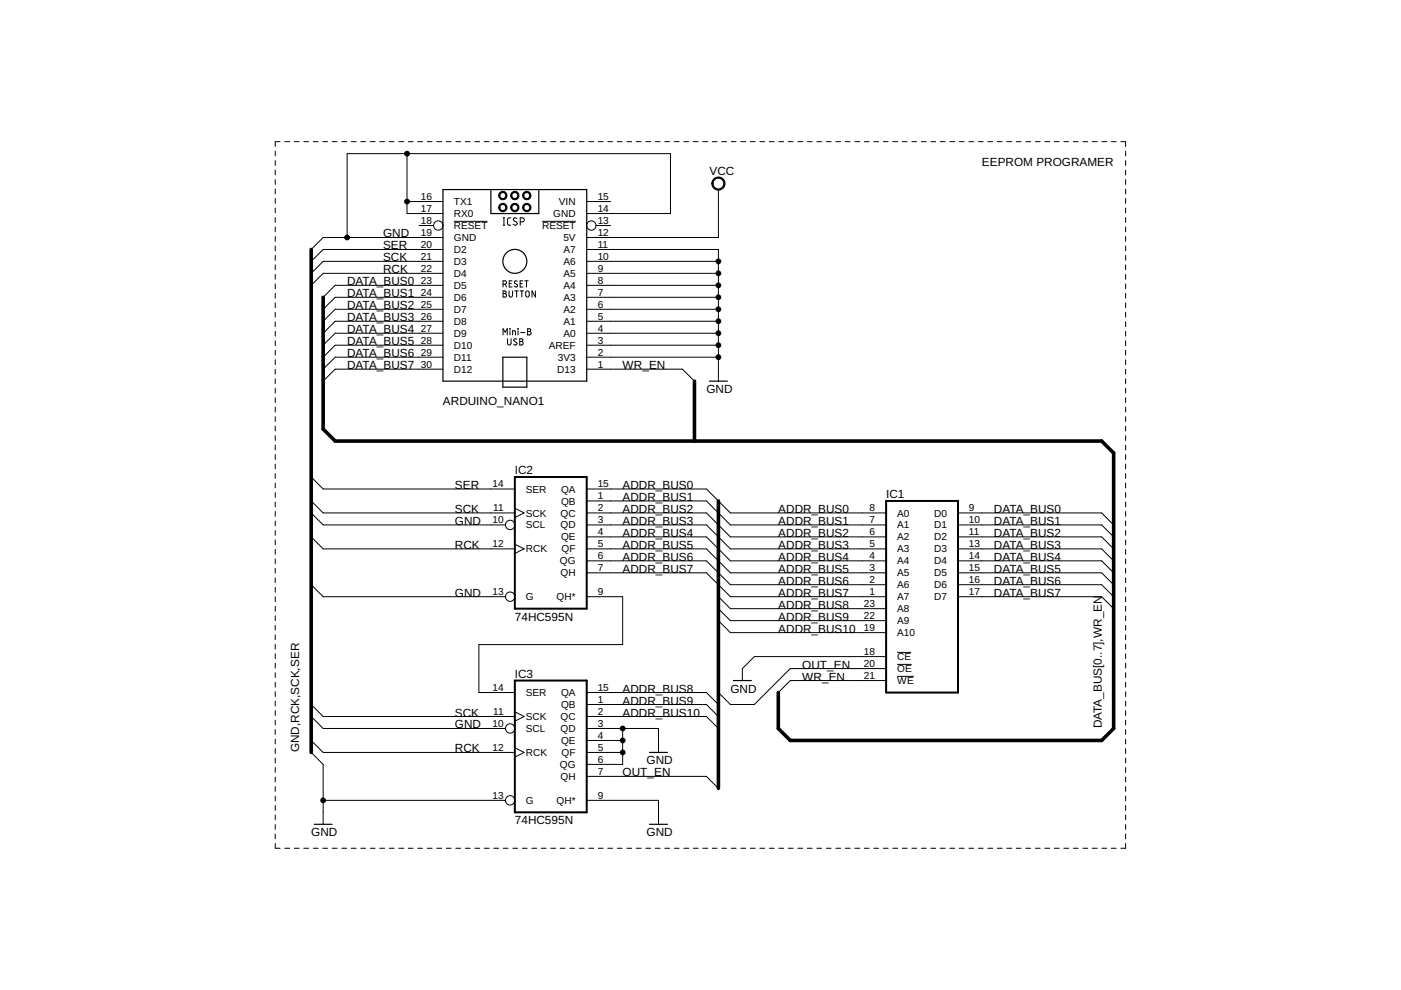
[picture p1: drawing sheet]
<?xml version="1.0" encoding="utf-8"?>
<!DOCTYPE eagle SYSTEM "eagle.dtd">
<eagle version="9.1.3">
<drawing>
<settings>
<setting alwaysvectorfont="no"/>
<setting verticaltext="up"/>
</settings>
<grid distance="0.1" unitdist="inch" unit="inch" style="lines" multiple="1" display="no" altdistance="0.01" altunitdist="inch" altunit="inch"/>
<schematic xreflabel="%F%N/%S.%C%R" xrefpart="/%S.%C%R">
<libraries>
<library name="ArduinoNanoV30">
<symbols>
<symbol name="ARDUINO_NANO">
<wire x1="-15.24" y1="-25.4" x2="-15.24" y2="15.24" width="0.254" layer="94"/>
<wire x1="-15.24" y1="15.24" x2="-5.08" y2="15.24" width="0.254" layer="94"/>
<wire x1="-5.08" y1="15.24" x2="5.08" y2="15.24" width="0.254" layer="94"/>
<wire x1="5.08" y1="15.24" x2="15.24" y2="15.24" width="0.254" layer="94"/>
<wire x1="15.24" y1="15.24" x2="15.24" y2="-25.4" width="0.254" layer="94"/>
<wire x1="15.24" y1="-25.4" x2="-15.24" y2="-25.4" width="0.254" layer="94"/>
<pin name="TX1" x="-20.32" y="12.7" length="middle"/>
<pin name="RX0" x="-20.32" y="10.16" length="middle"/>
<pin name="!RESET@1" x="-20.32" y="7.62" length="middle" direction="in" function="dot"/>
<pin name="GND@1" x="-20.32" y="5.08" length="middle" direction="pwr"/>
<pin name="D2" x="-20.32" y="2.54" length="middle"/>
<pin name="D3" x="-20.32" y="0" length="middle"/>
<pin name="D4" x="-20.32" y="-2.54" length="middle"/>
<pin name="D5" x="-20.32" y="-5.08" length="middle"/>
<pin name="D6" x="-20.32" y="-7.62" length="middle"/>
<pin name="D7" x="-20.32" y="-10.16" length="middle"/>
<pin name="D8" x="-20.32" y="-12.7" length="middle"/>
<pin name="D9" x="-20.32" y="-15.24" length="middle"/>
<pin name="D10" x="-20.32" y="-17.78" length="middle"/>
<pin name="D11" x="-20.32" y="-20.32" length="middle"/>
<pin name="D12" x="-20.32" y="-22.86" length="middle"/>
<pin name="D13" x="20.32" y="-22.86" length="middle" rot="R180"/>
<pin name="3V3" x="20.32" y="-20.32" length="middle" direction="out" rot="R180"/>
<pin name="AREF" x="20.32" y="-17.78" length="middle" direction="in" rot="R180"/>
<pin name="A0" x="20.32" y="-15.24" length="middle" rot="R180"/>
<pin name="A1" x="20.32" y="-12.7" length="middle" rot="R180"/>
<pin name="A2" x="20.32" y="-10.16" length="middle" rot="R180"/>
<pin name="A3" x="20.32" y="-7.62" length="middle" rot="R180"/>
<pin name="A4" x="20.32" y="-5.08" length="middle" rot="R180"/>
<pin name="A5" x="20.32" y="-2.54" length="middle" rot="R180"/>
<pin name="A6" x="20.32" y="0" length="middle" rot="R180"/>
<pin name="A7" x="20.32" y="2.54" length="middle" rot="R180"/>
<pin name="5V" x="20.32" y="5.08" length="middle" direction="pwr" rot="R180"/>
<pin name="!RESET@2" x="20.32" y="7.62" length="middle" direction="in" function="dot" rot="R180"/>
<pin name="GND@2" x="20.32" y="10.16" length="middle" direction="pwr" rot="R180"/>
<pin name="VIN" x="20.32" y="12.7" length="middle" direction="pwr" rot="R180"/>
<wire x1="2.54" y1="-20.32" x2="-2.54" y2="-20.32" width="0.254" layer="94"/>
<wire x1="-2.54" y1="-20.32" x2="-2.54" y2="-26.67" width="0.254" layer="94"/>
<wire x1="-2.54" y1="-26.67" x2="2.54" y2="-26.67" width="0.254" layer="94"/>
<wire x1="2.54" y1="-26.67" x2="2.54" y2="-20.32" width="0.254" layer="94"/>
<text x="-2.54" y="-17.78" size="1.4224" layer="94" font="vector">Mini-B
 USB</text>
<circle x="0" y="0" radius="2.54" width="0.254" layer="94"/>
<text x="-2.54" y="-7.62" size="1.4224" layer="94" font="vector">RESET
BUTTON</text>
<text x="-15.24" y="-30.48" size="1.778" layer="95">&gt;NAME</text>
<text x="-15.24" y="-33.02" size="1.778" layer="96">&gt;VALUE</text>
<wire x1="-5.08" y1="15.24" x2="-5.08" y2="10.16" width="0.254" layer="94"/>
<wire x1="-5.08" y1="10.16" x2="5.08" y2="10.16" width="0.254" layer="94"/>
<wire x1="5.08" y1="10.16" x2="5.08" y2="15.24" width="0.254" layer="94"/>
<text x="-2.54" y="7.62" size="1.6764" layer="94" font="vector">ICSP</text>
<circle x="-2.54" y="11.43" radius="0.762" width="0.254" layer="94"/>
<circle x="0" y="13.97" radius="0.762" width="0.254" layer="94"/>
<circle x="2.54" y="13.97" radius="0.762" width="0.254" layer="94"/>
<circle x="-2.54" y="13.97" radius="0.762" width="0.254" layer="94"/>
<circle x="2.54" y="11.43" radius="0.762" width="0.254" layer="94"/>
<circle x="0" y="11.43" radius="0.762" width="0.254" layer="94"/>
</symbol>
</symbols>
<devicesets>
<deviceset name="ARDUINO_NANO" prefix="ARDUINO_NANO" uservalue="yes">
<gates>
<gate name="G$1" symbol="ARDUINO_NANO" x="0" y="0"/>
</gates>
<devices>
<device name="" package="ARDUINO_NANO">
<connects>
<connect gate="G$1" pin="!RESET@1" pad="18"/>
<connect gate="G$1" pin="!RESET@2" pad="13"/>
<connect gate="G$1" pin="3V3" pad="2"/>
<connect gate="G$1" pin="5V" pad="12"/>
<connect gate="G$1" pin="A0" pad="4"/>
<connect gate="G$1" pin="A1" pad="5"/>
<connect gate="G$1" pin="A2" pad="6"/>
<connect gate="G$1" pin="A3" pad="7"/>
<connect gate="G$1" pin="A4" pad="8"/>
<connect gate="G$1" pin="A5" pad="9"/>
<connect gate="G$1" pin="A6" pad="10"/>
<connect gate="G$1" pin="A7" pad="11"/>
<connect gate="G$1" pin="AREF" pad="3"/>
<connect gate="G$1" pin="D10" pad="28"/>
<connect gate="G$1" pin="D11" pad="29"/>
<connect gate="G$1" pin="D12" pad="30"/>
<connect gate="G$1" pin="D13" pad="1"/>
<connect gate="G$1" pin="D2" pad="20"/>
<connect gate="G$1" pin="D3" pad="21"/>
<connect gate="G$1" pin="D4" pad="22"/>
<connect gate="G$1" pin="D5" pad="23"/>
<connect gate="G$1" pin="D6" pad="24"/>
<connect gate="G$1" pin="D7" pad="25"/>
<connect gate="G$1" pin="D8" pad="26"/>
<connect gate="G$1" pin="D9" pad="27"/>
<connect gate="G$1" pin="GND@1" pad="19"/>
<connect gate="G$1" pin="GND@2" pad="14"/>
<connect gate="G$1" pin="RX0" pad="17"/>
<connect gate="G$1" pin="TX1" pad="16"/>
<connect gate="G$1" pin="VIN" pad="15"/>
</connects>
<technologies>
<technology name=""/>
</technologies>
</device>
</devices>
</deviceset>
</devicesets>
</library>
<library name="memory">
<symbols>
<symbol name="2816">
<wire x1="-10.16" y1="-20.32" x2="5.08" y2="-20.32" width="0.4064" layer="94"/>
<wire x1="5.08" y1="-20.32" x2="5.08" y2="20.32" width="0.4064" layer="94"/>
<wire x1="5.08" y1="20.32" x2="-10.16" y2="20.32" width="0.4064" layer="94"/>
<wire x1="-10.16" y1="20.32" x2="-10.16" y2="-20.32" width="0.4064" layer="94"/>
<text x="-10.16" y="20.955" size="1.778" layer="95">&gt;NAME</text>
<text x="-10.16" y="-22.86" size="1.778" layer="96">&gt;VALUE</text>
<pin name="A7" x="-15.24" y="0" length="middle" direction="in"/>
<pin name="A6" x="-15.24" y="2.54" length="middle" direction="in"/>
<pin name="A5" x="-15.24" y="5.08" length="middle" direction="in"/>
<pin name="A4" x="-15.24" y="7.62" length="middle" direction="in"/>
<pin name="A3" x="-15.24" y="10.16" length="middle" direction="in"/>
<pin name="A2" x="-15.24" y="12.7" length="middle" direction="in"/>
<pin name="A1" x="-15.24" y="15.24" length="middle" direction="in"/>
<pin name="A0" x="-15.24" y="17.78" length="middle" direction="in"/>
<pin name="D0" x="10.16" y="17.78" length="middle" rot="R180"/>
<pin name="D1" x="10.16" y="15.24" length="middle" rot="R180"/>
<pin name="D2" x="10.16" y="12.7" length="middle" rot="R180"/>
<pin name="D3" x="10.16" y="10.16" length="middle" rot="R180"/>
<pin name="D4" x="10.16" y="7.62" length="middle" rot="R180"/>
<pin name="D5" x="10.16" y="5.08" length="middle" rot="R180"/>
<pin name="D6" x="10.16" y="2.54" length="middle" rot="R180"/>
<pin name="D7" x="10.16" y="0" length="middle" rot="R180"/>
<pin name="!CE" x="-15.24" y="-12.7" length="middle" direction="in"/>
<pin name="A10" x="-15.24" y="-7.62" length="middle" direction="in"/>
<pin name="!OE" x="-15.24" y="-15.24" length="middle" direction="in"/>
<pin name="!WE" x="-15.24" y="-17.78" length="middle" direction="in"/>
<pin name="A9" x="-15.24" y="-5.08" length="middle" direction="in"/>
<pin name="A8" x="-15.24" y="-2.54" length="middle" direction="in"/>
</symbol>
<symbol name="PWRN">
<text x="-0.635" y="-0.635" size="1.778" layer="95">&gt;NAME</text>
<text x="1.905" y="-5.588" size="1.27" layer="95" rot="R90">GND</text>
<text x="1.905" y="2.413" size="1.27" layer="95" rot="R90">VCC</text>
<pin name="GND" x="0" y="-7.62" visible="pad" length="middle" direction="pwr" rot="R90"/>
<pin name="VCC" x="0" y="7.62" visible="pad" length="middle" direction="pwr" rot="R270"/>
</symbol>
</symbols>
<devicesets>
<deviceset name="2816" prefix="IC" uservalue="yes">
<gates>
<gate name="A" symbol="2816" x="22.86" y="0"/>
<gate name="P" symbol="PWRN" x="-7.62" y="0" addlevel="request"/>
</gates>
<devices>
<device name="" package="DIL24">
<connects>
<connect gate="A" pin="!CE" pad="18"/>
<connect gate="A" pin="!OE" pad="20"/>
<connect gate="A" pin="!WE" pad="21"/>
<connect gate="A" pin="A0" pad="8"/>
<connect gate="A" pin="A1" pad="7"/>
<connect gate="A" pin="A10" pad="19"/>
<connect gate="A" pin="A2" pad="6"/>
<connect gate="A" pin="A3" pad="5"/>
<connect gate="A" pin="A4" pad="4"/>
<connect gate="A" pin="A5" pad="3"/>
<connect gate="A" pin="A6" pad="2"/>
<connect gate="A" pin="A7" pad="1"/>
<connect gate="A" pin="A8" pad="23"/>
<connect gate="A" pin="A9" pad="22"/>
<connect gate="A" pin="D0" pad="9"/>
<connect gate="A" pin="D1" pad="10"/>
<connect gate="A" pin="D2" pad="11"/>
<connect gate="A" pin="D3" pad="13"/>
<connect gate="A" pin="D4" pad="14"/>
<connect gate="A" pin="D5" pad="15"/>
<connect gate="A" pin="D6" pad="16"/>
<connect gate="A" pin="D7" pad="17"/>
<connect gate="P" pin="GND" pad="12"/>
<connect gate="P" pin="VCC" pad="24"/>
</connects>
<package3dinstances>
<package3dinstance package3d_urn="urn:adsk.eagle:package:19955/2"/>
</package3dinstances>
<technologies>
<technology name="">
<attribute name="POPULARITY" value="0" constant="no"/>
</technology>
</technologies>
</device>
</devices>
</deviceset>
</devicesets>
</library>
<library name="supply1">
<symbols>
<symbol name="GND">
<wire x1="-1.905" y1="0" x2="1.905" y2="0" width="0.254" layer="94"/>
<text x="-2.54" y="-2.54" size="1.778" layer="96">&gt;VALUE</text>
<pin name="GND" x="0" y="2.54" visible="off" length="short" direction="sup" rot="R270"/>
</symbol>
</symbols>
<devicesets>
<deviceset name="GND" prefix="GND">
<gates>
<gate name="1" symbol="GND" x="0" y="0"/>
</gates>
<devices>
<device name="">
<technologies>
<technology name=""/>
</technologies>
</device>
</devices>
</deviceset>
</devicesets>
</library>
<library name="74xx-eu">
<symbols>
<symbol name="74595">
<wire x1="-7.62" y1="-15.24" x2="7.62" y2="-15.24" width="0.4064" layer="94"/>
<wire x1="7.62" y1="-15.24" x2="7.62" y2="12.7" width="0.4064" layer="94"/>
<wire x1="7.62" y1="12.7" x2="-7.62" y2="12.7" width="0.4064" layer="94"/>
<wire x1="-7.62" y1="12.7" x2="-7.62" y2="-15.24" width="0.4064" layer="94"/>
<text x="-7.62" y="13.335" size="1.778" layer="95">&gt;NAME</text>
<text x="-7.62" y="-17.78" size="1.778" layer="96">&gt;VALUE</text>
<pin name="QB" x="12.7" y="7.62" length="middle" direction="hiz" rot="R180"/>
<pin name="QC" x="12.7" y="5.08" length="middle" direction="hiz" rot="R180"/>
<pin name="QD" x="12.7" y="2.54" length="middle" direction="hiz" rot="R180"/>
<pin name="QE" x="12.7" y="0" length="middle" direction="hiz" rot="R180"/>
<pin name="QF" x="12.7" y="-2.54" length="middle" direction="hiz" rot="R180"/>
<pin name="QG" x="12.7" y="-5.08" length="middle" direction="hiz" rot="R180"/>
<pin name="QH" x="12.7" y="-7.62" length="middle" direction="hiz" rot="R180"/>
<pin name="SCL" x="-12.7" y="2.54" length="middle" direction="in" function="dot"/>
<pin name="SCK" x="-12.7" y="5.08" length="middle" direction="in" function="clk"/>
<pin name="RCK" x="-12.7" y="-2.54" length="middle" direction="in" function="clk"/>
<pin name="G" x="-12.7" y="-12.7" length="middle" direction="in" function="dot"/>
<pin name="SER" x="-12.7" y="10.16" length="middle" direction="in"/>
<pin name="QA" x="12.7" y="10.16" length="middle" direction="hiz" rot="R180"/>
<pin name="QH*" x="12.7" y="-12.7" length="middle" direction="hiz" rot="R180"/>
</symbol>
<symbol name="PWRN">
<text x="-0.635" y="-0.635" size="1.778" layer="95">&gt;NAME</text>
<text x="1.905" y="-5.842" size="1.27" layer="95" rot="R90">GND</text>
<text x="1.905" y="2.54" size="1.27" layer="95" rot="R90">VCC</text>
<pin name="GND" x="0" y="-7.62" visible="pad" length="middle" direction="pwr" rot="R90"/>
<pin name="VCC" x="0" y="7.62" visible="pad" length="middle" direction="pwr" rot="R270"/>
</symbol>
</symbols>
<devicesets>
<deviceset name="74*595" prefix="IC">
<gates>
<gate name="A" symbol="74595" x="22.86" y="0"/>
<gate name="P" symbol="PWRN" x="-5.08" y="0" addlevel="request"/>
</gates>
<devices>
<device name="N" package="DIL16">
<connects>
<connect gate="A" pin="G" pad="13"/>
<connect gate="A" pin="QA" pad="15"/>
<connect gate="A" pin="QB" pad="1"/>
<connect gate="A" pin="QC" pad="2"/>
<connect gate="A" pin="QD" pad="3"/>
<connect gate="A" pin="QE" pad="4"/>
<connect gate="A" pin="QF" pad="5"/>
<connect gate="A" pin="QG" pad="6"/>
<connect gate="A" pin="QH" pad="7"/>
<connect gate="A" pin="QH*" pad="9"/>
<connect gate="A" pin="RCK" pad="12"/>
<connect gate="A" pin="SCK" pad="11"/>
<connect gate="A" pin="SCL" pad="10"/>
<connect gate="A" pin="SER" pad="14"/>
<connect gate="P" pin="GND" pad="8"/>
<connect gate="P" pin="VCC" pad="16"/>
</connects>
<package3dinstances>
<package3dinstance package3d_urn="urn:adsk.eagle:package:922/2"/>
</package3dinstances>
<technologies>
<technology name="HC">
<attribute name="POPULARITY" value="0" constant="no"/>
</technology>
<technology name="HCT">
<attribute name="POPULARITY" value="0" constant="no"/>
</technology>
<technology name="LS">
<attribute name="POPULARITY" value="0" constant="no"/>
</technology>
</technologies>
</device>
<device name="D" package="SO16">
<connects>
<connect gate="A" pin="G" pad="13"/>
<connect gate="A" pin="QA" pad="15"/>
<connect gate="A" pin="QB" pad="1"/>
<connect gate="A" pin="QC" pad="2"/>
<connect gate="A" pin="QD" pad="3"/>
<connect gate="A" pin="QE" pad="4"/>
<connect gate="A" pin="QF" pad="5"/>
<connect gate="A" pin="QG" pad="6"/>
<connect gate="A" pin="QH" pad="7"/>
<connect gate="A" pin="QH*" pad="9"/>
<connect gate="A" pin="RCK" pad="12"/>
<connect gate="A" pin="SCK" pad="11"/>
<connect gate="A" pin="SCL" pad="10"/>
<connect gate="A" pin="SER" pad="14"/>
<connect gate="P" pin="GND" pad="8"/>
<connect gate="P" pin="VCC" pad="16"/>
</connects>
<package3dinstances>
<package3dinstance package3d_urn="urn:adsk.eagle:package:2010/1"/>
</package3dinstances>
<technologies>
<technology name="HC">
<attribute name="POPULARITY" value="21" constant="no"/>
</technology>
<technology name="HCT">
<attribute name="POPULARITY" value="0" constant="no"/>
</technology>
</technologies>
</device>
<device name="FK" package="LCC20">
<connects>
<connect gate="A" pin="G" pad="17"/>
<connect gate="A" pin="QA" pad="19"/>
<connect gate="A" pin="QB" pad="2"/>
<connect gate="A" pin="QC" pad="3"/>
<connect gate="A" pin="QD" pad="4"/>
<connect gate="A" pin="QE" pad="5"/>
<connect gate="A" pin="QF" pad="7"/>
<connect gate="A" pin="QG" pad="8"/>
<connect gate="A" pin="QH" pad="9"/>
<connect gate="A" pin="QH*" pad="12"/>
<connect gate="A" pin="RCK" pad="15"/>
<connect gate="A" pin="SCK" pad="14"/>
<connect gate="A" pin="SCL" pad="13"/>
<connect gate="A" pin="SER" pad="18"/>
<connect gate="P" pin="GND" pad="10"/>
<connect gate="P" pin="VCC" pad="20"/>
</connects>
<package3dinstances>
<package3dinstance package3d_urn="urn:adsk.eagle:package:2012/1"/>
</package3dinstances>
<technologies>
<technology name="HC">
<attribute name="POPULARITY" value="0" constant="no"/>
</technology>
<technology name="HCT">
<attribute name="POPULARITY" value="0" constant="no"/>
</technology>
<technology name="LS">
<attribute name="POPULARITY" value="0" constant="no"/>
</technology>
</technologies>
</device>
</devices>
</deviceset>
</devicesets>
</library>
<library name="supply2">
<symbols>
<symbol name="VCC">
<circle x="0" y="1.27" radius="1.27" width="0.254" layer="94"/>
<text x="-1.905" y="3.175" size="1.778" layer="96">&gt;VALUE</text>
<pin name="VCC" x="0" y="-2.54" visible="off" length="short" direction="sup" rot="R90"/>
</symbol>
</symbols>
<devicesets>
<deviceset name="VCC" prefix="SUPPLY">
<gates>
<gate name="G$1" symbol="VCC" x="0" y="0"/>
</gates>
<devices>
<device name="">
<technologies>
<technology name=""/>
</technologies>
</device>
</devices>
</deviceset>
</devicesets>
</library>
</libraries>
<attributes>
</attributes>
<variantdefs>
</variantdefs>
<classes>
<class number="0" name="default" width="0" drill="0">
</class>
</classes>
<parts>
<part name="ARDUINO_NANO1" library="ArduinoNanoV30" deviceset="ARDUINO_NANO" device=""/>
<part name="IC1" library="memory" deviceset="2816" device="" package3d_urn="urn:adsk.eagle:package:19955/2"/>
<part name="IC2" library="74xx-eu" deviceset="74*595" device="N" package3d_urn="urn:adsk.eagle:package:922/2" technology="HC"/>
<part name="IC3" library="74xx-eu" deviceset="74*595" device="N" package3d_urn="urn:adsk.eagle:package:922/2" technology="HC"/>
<part name="GND2" library="supply1" deviceset="GND" device=""/>
<part name="GND3" library="supply1" deviceset="GND" device=""/>
<part name="GND4" library="supply1" deviceset="GND" device=""/>
<part name="SUPPLY1" library="supply2" deviceset="VCC" device=""/>
<part name="GND1" library="supply1" deviceset="GND" device=""/>
<part name="GND5" library="supply1" deviceset="GND" device=""/>
</parts>
<sheets>
<sheet>
<plain>
<wire x1="-35.56" y1="127" x2="-35.56" y2="-22.86" width="0.1524" layer="97" style="shortdash"/>
<wire x1="-35.56" y1="-22.86" x2="144.78" y2="-22.86" width="0.1524" layer="97" style="shortdash"/>
<wire x1="144.78" y1="-22.86" x2="144.78" y2="127" width="0.1524" layer="97" style="shortdash"/>
<wire x1="144.78" y1="127" x2="-35.56" y2="127" width="0.1524" layer="97" style="shortdash"/>
<text x="114.3" y="121.92" size="1.778" layer="97">EEPROM PROGRAMER</text>
</plain>
<instances>
<instance part="ARDUINO_NANO1" gate="G$1" x="15.24" y="101.6"/>
<instance part="IC1" gate="A" x="104.14" y="30.48"/>
<instance part="IC2" gate="A" x="22.86" y="43.18"/>
<instance part="IC3" gate="A" x="22.86" y="0"/>
<instance part="GND2" gate="1" x="-25.4" y="-17.78"/>
<instance part="GND3" gate="1" x="63.5" y="12.7"/>
<instance part="GND4" gate="1" x="45.72" y="-17.78"/>
<instance part="SUPPLY1" gate="G$1" x="58.42" y="116.84"/>
<instance part="GND1" gate="1" x="58.42" y="76.2"/>
<instance part="GND5" gate="1" x="45.72" y="-2.54"/>
</instances>
<busses>
<bus name="GND,RCK,SCK,SER">
<segment>
<wire x1="-27.94" y1="104.14" x2="-27.94" y2="-2.54" width="0.762" layer="92"/>
<label x="-30.48" y="-2.54" size="1.778" layer="95" rot="R90"/>
</segment>
</bus>
<bus name="ADDR_BUS[0..10],OUT_EN">
<segment>
<wire x1="58.42" y1="50.8" x2="58.42" y2="-10.16" width="0.762" layer="92"/>
</segment>
</bus>
<bus name="DATA_BUS[0..7],WR_EN">
<segment>
<wire x1="-25.4" y1="93.98" x2="-25.4" y2="66.04" width="0.762" layer="92"/>
<wire x1="-25.4" y1="66.04" x2="-22.86" y2="63.5" width="0.762" layer="92"/>
<wire x1="-22.86" y1="63.5" x2="53.34" y2="63.5" width="0.762" layer="92"/>
<wire x1="53.34" y1="63.5" x2="139.7" y2="63.5" width="0.762" layer="92"/>
<wire x1="139.7" y1="63.5" x2="142.24" y2="60.96" width="0.762" layer="92"/>
<wire x1="142.24" y1="60.96" x2="142.24" y2="2.54" width="0.762" layer="92"/>
<label x="139.7" y="2.54" size="1.778" layer="95" rot="R90"/>
<wire x1="53.34" y1="63.5" x2="53.34" y2="76.2" width="0.762" layer="92"/>
<wire x1="142.24" y1="2.54" x2="139.7" y2="0" width="0.762" layer="92"/>
<wire x1="139.7" y1="0" x2="73.66" y2="0" width="0.762" layer="92"/>
<wire x1="73.66" y1="0" x2="71.12" y2="2.54" width="0.762" layer="92"/>
<wire x1="71.12" y1="2.54" x2="71.12" y2="10.16" width="0.762" layer="92"/>
</segment>
</bus>
</busses>
<nets>
<net name="GND" class="0">
<segment>
<wire x1="-27.94" y1="-2.54" x2="-25.4" y2="-5.08" width="0.1524" layer="91"/>
<wire x1="-25.4" y1="-5.08" x2="-25.4" y2="-12.7" width="0.1524" layer="91"/>
<pinref part="GND2" gate="1" pin="GND"/>
<pinref part="IC3" gate="A" pin="G"/>
<wire x1="-25.4" y1="-12.7" x2="-25.4" y2="-15.24" width="0.1524" layer="91"/>
<wire x1="10.16" y1="-12.7" x2="-25.4" y2="-12.7" width="0.1524" layer="91"/>
<junction x="-25.4" y="-12.7"/>
</segment>
<segment>
<wire x1="-27.94" y1="48.26" x2="-25.4" y2="45.72" width="0.1524" layer="91"/>
<pinref part="IC2" gate="A" pin="SCL"/>
<wire x1="-25.4" y1="45.72" x2="10.16" y2="45.72" width="0.1524" layer="91"/>
<label x="2.54" y="45.72" size="1.778" layer="95"/>
</segment>
<segment>
<wire x1="-27.94" y1="5.08" x2="-25.4" y2="2.54" width="0.1524" layer="91"/>
<pinref part="IC3" gate="A" pin="SCL"/>
<wire x1="-25.4" y1="2.54" x2="10.16" y2="2.54" width="0.1524" layer="91"/>
<label x="2.54" y="2.54" size="1.778" layer="95"/>
</segment>
<segment>
<pinref part="IC1" gate="A" pin="!CE"/>
<wire x1="88.9" y1="17.78" x2="66.04" y2="17.78" width="0.1524" layer="91"/>
<wire x1="66.04" y1="17.78" x2="63.5" y2="15.24" width="0.1524" layer="91"/>
<pinref part="GND3" gate="1" pin="GND"/>
</segment>
<segment>
<pinref part="IC2" gate="A" pin="G"/>
<wire x1="10.16" y1="30.48" x2="-25.4" y2="30.48" width="0.1524" layer="91"/>
<wire x1="-25.4" y1="30.48" x2="-27.94" y2="33.02" width="0.1524" layer="91"/>
<label x="2.54" y="30.48" size="1.778" layer="95"/>
</segment>
<segment>
<pinref part="IC3" gate="A" pin="QH*"/>
<wire x1="35.56" y1="-12.7" x2="45.72" y2="-12.7" width="0.1524" layer="91"/>
<wire x1="45.72" y1="-12.7" x2="45.72" y2="-15.24" width="0.1524" layer="91"/>
<pinref part="GND4" gate="1" pin="GND"/>
</segment>
<segment>
<pinref part="ARDUINO_NANO1" gate="G$1" pin="GND@1"/>
<wire x1="-5.08" y1="106.68" x2="-20.32" y2="106.68" width="0.1524" layer="91"/>
<wire x1="-20.32" y1="106.68" x2="-25.4" y2="106.68" width="0.1524" layer="91"/>
<wire x1="-25.4" y1="106.68" x2="-27.94" y2="104.14" width="0.1524" layer="91"/>
<label x="-12.7" y="106.68" size="1.778" layer="95"/>
<wire x1="48.26" y1="111.76" x2="48.26" y2="124.46" width="0.1524" layer="91"/>
<wire x1="48.26" y1="124.46" x2="-7.62" y2="124.46" width="0.1524" layer="91"/>
<wire x1="-7.62" y1="124.46" x2="-20.32" y2="124.46" width="0.1524" layer="91"/>
<wire x1="-20.32" y1="124.46" x2="-20.32" y2="106.68" width="0.1524" layer="91"/>
<junction x="-20.32" y="106.68"/>
<pinref part="ARDUINO_NANO1" gate="G$1" pin="GND@2"/>
<wire x1="35.56" y1="111.76" x2="48.26" y2="111.76" width="0.1524" layer="91"/>
<pinref part="ARDUINO_NANO1" gate="G$1" pin="RX0"/>
<wire x1="-5.08" y1="111.76" x2="-7.62" y2="111.76" width="0.1524" layer="91"/>
<wire x1="-7.62" y1="111.76" x2="-7.62" y2="114.3" width="0.1524" layer="91"/>
<pinref part="ARDUINO_NANO1" gate="G$1" pin="TX1"/>
<wire x1="-7.62" y1="114.3" x2="-5.08" y2="114.3" width="0.1524" layer="91"/>
<wire x1="-7.62" y1="114.3" x2="-7.62" y2="124.46" width="0.1524" layer="91"/>
<junction x="-7.62" y="114.3"/>
<junction x="-7.62" y="124.46"/>
</segment>
<segment>
<pinref part="ARDUINO_NANO1" gate="G$1" pin="A7"/>
<wire x1="35.56" y1="104.14" x2="58.42" y2="104.14" width="0.1524" layer="91"/>
<wire x1="58.42" y1="104.14" x2="58.42" y2="101.6" width="0.1524" layer="91"/>
<pinref part="ARDUINO_NANO1" gate="G$1" pin="A6"/>
<wire x1="58.42" y1="101.6" x2="35.56" y2="101.6" width="0.1524" layer="91"/>
<wire x1="58.42" y1="101.6" x2="58.42" y2="99.06" width="0.1524" layer="91"/>
<junction x="58.42" y="101.6"/>
<pinref part="ARDUINO_NANO1" gate="G$1" pin="A5"/>
<wire x1="58.42" y1="99.06" x2="35.56" y2="99.06" width="0.1524" layer="91"/>
<wire x1="58.42" y1="99.06" x2="58.42" y2="96.52" width="0.1524" layer="91"/>
<junction x="58.42" y="99.06"/>
<pinref part="ARDUINO_NANO1" gate="G$1" pin="A3"/>
<wire x1="58.42" y1="96.52" x2="58.42" y2="93.98" width="0.1524" layer="91"/>
<wire x1="58.42" y1="93.98" x2="35.56" y2="93.98" width="0.1524" layer="91"/>
<pinref part="ARDUINO_NANO1" gate="G$1" pin="A4"/>
<wire x1="35.56" y1="96.52" x2="58.42" y2="96.52" width="0.1524" layer="91"/>
<junction x="58.42" y="96.52"/>
<pinref part="ARDUINO_NANO1" gate="G$1" pin="A2"/>
<wire x1="35.56" y1="91.44" x2="58.42" y2="91.44" width="0.1524" layer="91"/>
<wire x1="58.42" y1="91.44" x2="58.42" y2="93.98" width="0.1524" layer="91"/>
<junction x="58.42" y="93.98"/>
<pinref part="ARDUINO_NANO1" gate="G$1" pin="A1"/>
<wire x1="35.56" y1="88.9" x2="58.42" y2="88.9" width="0.1524" layer="91"/>
<wire x1="58.42" y1="88.9" x2="58.42" y2="91.44" width="0.1524" layer="91"/>
<junction x="58.42" y="91.44"/>
<pinref part="ARDUINO_NANO1" gate="G$1" pin="A0"/>
<wire x1="35.56" y1="86.36" x2="58.42" y2="86.36" width="0.1524" layer="91"/>
<wire x1="58.42" y1="86.36" x2="58.42" y2="88.9" width="0.1524" layer="91"/>
<junction x="58.42" y="88.9"/>
<pinref part="ARDUINO_NANO1" gate="G$1" pin="AREF"/>
<wire x1="35.56" y1="83.82" x2="58.42" y2="83.82" width="0.1524" layer="91"/>
<wire x1="58.42" y1="83.82" x2="58.42" y2="86.36" width="0.1524" layer="91"/>
<junction x="58.42" y="86.36"/>
<pinref part="ARDUINO_NANO1" gate="G$1" pin="3V3"/>
<wire x1="35.56" y1="81.28" x2="58.42" y2="81.28" width="0.1524" layer="91"/>
<wire x1="58.42" y1="81.28" x2="58.42" y2="83.82" width="0.1524" layer="91"/>
<junction x="58.42" y="83.82"/>
<wire x1="58.42" y1="81.28" x2="58.42" y2="78.74" width="0.1524" layer="91"/>
<junction x="58.42" y="81.28"/>
<pinref part="GND1" gate="1" pin="GND"/>
</segment>
<segment>
<pinref part="IC3" gate="A" pin="QG"/>
<wire x1="35.56" y1="-5.08" x2="38.1" y2="-5.08" width="0.1524" layer="91"/>
<wire x1="38.1" y1="-5.08" x2="38.1" y2="-2.54" width="0.1524" layer="91"/>
<pinref part="IC3" gate="A" pin="QF"/>
<wire x1="38.1" y1="-2.54" x2="35.56" y2="-2.54" width="0.1524" layer="91"/>
<wire x1="38.1" y1="-2.54" x2="38.1" y2="0" width="0.1524" layer="91"/>
<junction x="38.1" y="-2.54"/>
<pinref part="IC3" gate="A" pin="QE"/>
<wire x1="38.1" y1="0" x2="35.56" y2="0" width="0.1524" layer="91"/>
<wire x1="38.1" y1="0" x2="38.1" y2="2.54" width="0.1524" layer="91"/>
<junction x="38.1" y="0"/>
<pinref part="IC3" gate="A" pin="QD"/>
<wire x1="38.1" y1="2.54" x2="35.56" y2="2.54" width="0.1524" layer="91"/>
<wire x1="38.1" y1="2.54" x2="45.72" y2="2.54" width="0.1524" layer="91"/>
<junction x="38.1" y="2.54"/>
<wire x1="45.72" y1="2.54" x2="45.72" y2="0" width="0.1524" layer="91"/>
<pinref part="GND5" gate="1" pin="GND"/>
</segment>
</net>
<net name="SER" class="0">
<segment>
<pinref part="ARDUINO_NANO1" gate="G$1" pin="D2"/>
<wire x1="-27.94" y1="101.6" x2="-25.4" y2="104.14" width="0.1524" layer="91"/>
<wire x1="-25.4" y1="104.14" x2="-5.08" y2="104.14" width="0.1524" layer="91"/>
<label x="-12.7" y="104.14" size="1.778" layer="95"/>
</segment>
<segment>
<pinref part="IC2" gate="A" pin="SER"/>
<wire x1="10.16" y1="53.34" x2="-25.4" y2="53.34" width="0.1524" layer="91"/>
<wire x1="-25.4" y1="53.34" x2="-27.94" y2="55.88" width="0.1524" layer="91"/>
<label x="2.54" y="53.34" size="1.778" layer="95"/>
</segment>
</net>
<net name="SCK" class="0">
<segment>
<pinref part="ARDUINO_NANO1" gate="G$1" pin="D3"/>
<wire x1="-27.94" y1="99.06" x2="-25.4" y2="101.6" width="0.1524" layer="91"/>
<wire x1="-25.4" y1="101.6" x2="-5.08" y2="101.6" width="0.1524" layer="91"/>
<label x="-12.7" y="101.6" size="1.778" layer="95"/>
</segment>
<segment>
<pinref part="IC2" gate="A" pin="SCK"/>
<wire x1="10.16" y1="48.26" x2="-25.4" y2="48.26" width="0.1524" layer="91"/>
<wire x1="-25.4" y1="48.26" x2="-27.94" y2="50.8" width="0.1524" layer="91"/>
<label x="2.54" y="48.26" size="1.778" layer="95"/>
</segment>
<segment>
<pinref part="IC3" gate="A" pin="SCK"/>
<wire x1="10.16" y1="5.08" x2="-25.4" y2="5.08" width="0.1524" layer="91"/>
<wire x1="-25.4" y1="5.08" x2="-27.94" y2="7.62" width="0.1524" layer="91"/>
<label x="2.54" y="5.08" size="1.778" layer="95"/>
</segment>
</net>
<net name="RCK" class="0">
<segment>
<pinref part="ARDUINO_NANO1" gate="G$1" pin="D4"/>
<wire x1="-5.08" y1="99.06" x2="-25.4" y2="99.06" width="0.1524" layer="91"/>
<wire x1="-25.4" y1="99.06" x2="-27.94" y2="96.52" width="0.1524" layer="91"/>
<label x="-12.7" y="99.06" size="1.778" layer="95"/>
</segment>
<segment>
<pinref part="IC2" gate="A" pin="RCK"/>
<wire x1="10.16" y1="40.64" x2="-25.4" y2="40.64" width="0.1524" layer="91"/>
<wire x1="-25.4" y1="40.64" x2="-27.94" y2="43.18" width="0.1524" layer="91"/>
<label x="2.54" y="40.64" size="1.778" layer="95"/>
</segment>
<segment>
<pinref part="IC3" gate="A" pin="RCK"/>
<wire x1="10.16" y1="-2.54" x2="-25.4" y2="-2.54" width="0.1524" layer="91"/>
<wire x1="-25.4" y1="-2.54" x2="-27.94" y2="0" width="0.1524" layer="91"/>
<label x="2.54" y="-2.54" size="1.778" layer="95"/>
</segment>
</net>
<net name="N$17" class="0">
<segment>
<pinref part="IC2" gate="A" pin="QH*"/>
<wire x1="35.56" y1="30.48" x2="38.1" y2="30.48" width="0.1524" layer="91"/>
<wire x1="38.1" y1="30.48" x2="38.1" y2="20.32" width="0.1524" layer="91"/>
<wire x1="38.1" y1="20.32" x2="7.62" y2="20.32" width="0.1524" layer="91"/>
<wire x1="7.62" y1="20.32" x2="7.62" y2="10.16" width="0.1524" layer="91"/>
<pinref part="IC3" gate="A" pin="SER"/>
<wire x1="7.62" y1="10.16" x2="10.16" y2="10.16" width="0.1524" layer="91"/>
</segment>
</net>
<net name="ADDR_BUS0" class="0">
<segment>
<pinref part="IC2" gate="A" pin="QA"/>
<wire x1="58.42" y1="50.8" x2="55.88" y2="53.34" width="0.1524" layer="91"/>
<wire x1="55.88" y1="53.34" x2="35.56" y2="53.34" width="0.1524" layer="91"/>
<label x="38.1" y="53.34" size="1.778" layer="95"/>
</segment>
<segment>
<pinref part="IC1" gate="A" pin="A0"/>
<wire x1="88.9" y1="48.26" x2="60.96" y2="48.26" width="0.1524" layer="91"/>
<wire x1="60.96" y1="48.26" x2="58.42" y2="50.8" width="0.1524" layer="91"/>
<label x="71.12" y="48.26" size="1.778" layer="95"/>
</segment>
</net>
<net name="ADDR_BUS1" class="0">
<segment>
<pinref part="IC2" gate="A" pin="QB"/>
<wire x1="35.56" y1="50.8" x2="55.88" y2="50.8" width="0.1524" layer="91"/>
<wire x1="55.88" y1="50.8" x2="58.42" y2="48.26" width="0.1524" layer="91"/>
<label x="38.1" y="50.8" size="1.778" layer="95"/>
</segment>
<segment>
<pinref part="IC1" gate="A" pin="A1"/>
<wire x1="88.9" y1="45.72" x2="60.96" y2="45.72" width="0.1524" layer="91"/>
<wire x1="60.96" y1="45.72" x2="58.42" y2="48.26" width="0.1524" layer="91"/>
<label x="71.12" y="45.72" size="1.778" layer="95"/>
</segment>
</net>
<net name="ADDR_BUS2" class="0">
<segment>
<pinref part="IC2" gate="A" pin="QC"/>
<wire x1="35.56" y1="48.26" x2="55.88" y2="48.26" width="0.1524" layer="91"/>
<wire x1="55.88" y1="48.26" x2="58.42" y2="45.72" width="0.1524" layer="91"/>
<label x="38.1" y="48.26" size="1.778" layer="95"/>
</segment>
<segment>
<pinref part="IC1" gate="A" pin="A2"/>
<wire x1="88.9" y1="43.18" x2="60.96" y2="43.18" width="0.1524" layer="91"/>
<wire x1="60.96" y1="43.18" x2="58.42" y2="45.72" width="0.1524" layer="91"/>
<label x="71.12" y="43.18" size="1.778" layer="95"/>
</segment>
</net>
<net name="ADDR_BUS3" class="0">
<segment>
<pinref part="IC2" gate="A" pin="QD"/>
<wire x1="35.56" y1="45.72" x2="55.88" y2="45.72" width="0.1524" layer="91"/>
<wire x1="55.88" y1="45.72" x2="58.42" y2="43.18" width="0.1524" layer="91"/>
<label x="38.1" y="45.72" size="1.778" layer="95"/>
</segment>
<segment>
<pinref part="IC1" gate="A" pin="A3"/>
<wire x1="88.9" y1="40.64" x2="60.96" y2="40.64" width="0.1524" layer="91"/>
<wire x1="60.96" y1="40.64" x2="58.42" y2="43.18" width="0.1524" layer="91"/>
<label x="71.12" y="40.64" size="1.778" layer="95"/>
</segment>
</net>
<net name="ADDR_BUS4" class="0">
<segment>
<pinref part="IC2" gate="A" pin="QE"/>
<wire x1="35.56" y1="43.18" x2="55.88" y2="43.18" width="0.1524" layer="91"/>
<wire x1="55.88" y1="43.18" x2="58.42" y2="40.64" width="0.1524" layer="91"/>
<label x="38.1" y="43.18" size="1.778" layer="95"/>
</segment>
<segment>
<pinref part="IC1" gate="A" pin="A4"/>
<wire x1="88.9" y1="38.1" x2="60.96" y2="38.1" width="0.1524" layer="91"/>
<wire x1="60.96" y1="38.1" x2="58.42" y2="40.64" width="0.1524" layer="91"/>
<label x="71.12" y="38.1" size="1.778" layer="95"/>
</segment>
</net>
<net name="ADDR_BUS5" class="0">
<segment>
<pinref part="IC2" gate="A" pin="QF"/>
<wire x1="35.56" y1="40.64" x2="55.88" y2="40.64" width="0.1524" layer="91"/>
<wire x1="55.88" y1="40.64" x2="58.42" y2="38.1" width="0.1524" layer="91"/>
<label x="38.1" y="40.64" size="1.778" layer="95"/>
</segment>
<segment>
<pinref part="IC1" gate="A" pin="A5"/>
<wire x1="88.9" y1="35.56" x2="60.96" y2="35.56" width="0.1524" layer="91"/>
<wire x1="60.96" y1="35.56" x2="58.42" y2="38.1" width="0.1524" layer="91"/>
<label x="71.12" y="35.56" size="1.778" layer="95"/>
</segment>
</net>
<net name="ADDR_BUS6" class="0">
<segment>
<pinref part="IC2" gate="A" pin="QG"/>
<wire x1="35.56" y1="38.1" x2="55.88" y2="38.1" width="0.1524" layer="91"/>
<wire x1="55.88" y1="38.1" x2="58.42" y2="35.56" width="0.1524" layer="91"/>
<label x="38.1" y="38.1" size="1.778" layer="95"/>
</segment>
<segment>
<pinref part="IC1" gate="A" pin="A6"/>
<wire x1="88.9" y1="33.02" x2="60.96" y2="33.02" width="0.1524" layer="91"/>
<wire x1="60.96" y1="33.02" x2="58.42" y2="35.56" width="0.1524" layer="91"/>
<label x="71.12" y="33.02" size="1.778" layer="95"/>
</segment>
</net>
<net name="ADDR_BUS7" class="0">
<segment>
<pinref part="IC2" gate="A" pin="QH"/>
<wire x1="35.56" y1="35.56" x2="55.88" y2="35.56" width="0.1524" layer="91"/>
<wire x1="55.88" y1="35.56" x2="58.42" y2="33.02" width="0.1524" layer="91"/>
<label x="38.1" y="35.56" size="1.778" layer="95"/>
</segment>
<segment>
<pinref part="IC1" gate="A" pin="A7"/>
<wire x1="88.9" y1="30.48" x2="60.96" y2="30.48" width="0.1524" layer="91"/>
<wire x1="60.96" y1="30.48" x2="58.42" y2="33.02" width="0.1524" layer="91"/>
<label x="71.12" y="30.48" size="1.778" layer="95"/>
</segment>
</net>
<net name="ADDR_BUS8" class="0">
<segment>
<pinref part="IC3" gate="A" pin="QA"/>
<wire x1="35.56" y1="10.16" x2="55.88" y2="10.16" width="0.1524" layer="91"/>
<wire x1="55.88" y1="10.16" x2="58.42" y2="7.62" width="0.1524" layer="91"/>
<label x="38.1" y="10.16" size="1.778" layer="95"/>
</segment>
<segment>
<pinref part="IC1" gate="A" pin="A8"/>
<wire x1="88.9" y1="27.94" x2="60.96" y2="27.94" width="0.1524" layer="91"/>
<wire x1="60.96" y1="27.94" x2="58.42" y2="30.48" width="0.1524" layer="91"/>
<label x="71.12" y="27.94" size="1.778" layer="95"/>
</segment>
</net>
<net name="ADDR_BUS9" class="0">
<segment>
<pinref part="IC3" gate="A" pin="QB"/>
<wire x1="35.56" y1="7.62" x2="55.88" y2="7.62" width="0.1524" layer="91"/>
<wire x1="55.88" y1="7.62" x2="58.42" y2="5.08" width="0.1524" layer="91"/>
<label x="38.1" y="7.62" size="1.778" layer="95"/>
</segment>
<segment>
<pinref part="IC1" gate="A" pin="A9"/>
<wire x1="88.9" y1="25.4" x2="60.96" y2="25.4" width="0.1524" layer="91"/>
<wire x1="60.96" y1="25.4" x2="58.42" y2="27.94" width="0.1524" layer="91"/>
<label x="71.12" y="25.4" size="1.778" layer="95"/>
</segment>
</net>
<net name="ADDR_BUS10" class="0">
<segment>
<pinref part="IC3" gate="A" pin="QC"/>
<wire x1="35.56" y1="5.08" x2="55.88" y2="5.08" width="0.1524" layer="91"/>
<wire x1="55.88" y1="5.08" x2="58.42" y2="2.54" width="0.1524" layer="91"/>
<label x="38.1" y="5.08" size="1.778" layer="95"/>
</segment>
<segment>
<pinref part="IC1" gate="A" pin="A10"/>
<wire x1="88.9" y1="22.86" x2="60.96" y2="22.86" width="0.1524" layer="91"/>
<wire x1="60.96" y1="22.86" x2="58.42" y2="25.4" width="0.1524" layer="91"/>
<label x="71.12" y="22.86" size="1.778" layer="95"/>
</segment>
</net>
<net name="OUT_EN" class="0">
<segment>
<pinref part="IC3" gate="A" pin="QH"/>
<wire x1="35.56" y1="-7.62" x2="55.88" y2="-7.62" width="0.1524" layer="91"/>
<wire x1="55.88" y1="-7.62" x2="58.42" y2="-10.16" width="0.1524" layer="91"/>
<label x="38.1" y="-7.62" size="1.778" layer="95"/>
</segment>
<segment>
<pinref part="IC1" gate="A" pin="!OE"/>
<wire x1="88.9" y1="15.24" x2="73.66" y2="15.24" width="0.1524" layer="91"/>
<wire x1="73.66" y1="15.24" x2="68.58" y2="10.16" width="0.1524" layer="91"/>
<wire x1="68.58" y1="10.16" x2="66.04" y2="7.62" width="0.1524" layer="91"/>
<wire x1="66.04" y1="7.62" x2="60.96" y2="7.62" width="0.1524" layer="91"/>
<wire x1="60.96" y1="7.62" x2="58.42" y2="10.16" width="0.1524" layer="91"/>
<label x="76.2" y="15.24" size="1.778" layer="95"/>
</segment>
</net>
<net name="DATA_BUS0" class="0">
<segment>
<pinref part="ARDUINO_NANO1" gate="G$1" pin="D5"/>
<wire x1="-25.4" y1="93.98" x2="-22.86" y2="96.52" width="0.1524" layer="91"/>
<wire x1="-22.86" y1="96.52" x2="-5.08" y2="96.52" width="0.1524" layer="91"/>
<label x="-20.32" y="96.52" size="1.778" layer="95"/>
</segment>
<segment>
<pinref part="IC1" gate="A" pin="D0"/>
<wire x1="114.3" y1="48.26" x2="139.7" y2="48.26" width="0.1524" layer="91"/>
<wire x1="139.7" y1="48.26" x2="142.24" y2="45.72" width="0.1524" layer="91"/>
<label x="116.84" y="48.26" size="1.778" layer="95"/>
</segment>
</net>
<net name="DATA_BUS1" class="0">
<segment>
<pinref part="ARDUINO_NANO1" gate="G$1" pin="D6"/>
<wire x1="-5.08" y1="93.98" x2="-22.86" y2="93.98" width="0.1524" layer="91"/>
<wire x1="-22.86" y1="93.98" x2="-25.4" y2="91.44" width="0.1524" layer="91"/>
<label x="-20.32" y="93.98" size="1.778" layer="95"/>
</segment>
<segment>
<pinref part="IC1" gate="A" pin="D1"/>
<wire x1="114.3" y1="45.72" x2="139.7" y2="45.72" width="0.1524" layer="91"/>
<wire x1="139.7" y1="45.72" x2="142.24" y2="43.18" width="0.1524" layer="91"/>
<label x="116.84" y="45.72" size="1.778" layer="95"/>
</segment>
</net>
<net name="DATA_BUS2" class="0">
<segment>
<pinref part="ARDUINO_NANO1" gate="G$1" pin="D7"/>
<wire x1="-5.08" y1="91.44" x2="-22.86" y2="91.44" width="0.1524" layer="91"/>
<wire x1="-22.86" y1="91.44" x2="-25.4" y2="88.9" width="0.1524" layer="91"/>
<label x="-20.32" y="91.44" size="1.778" layer="95"/>
</segment>
<segment>
<pinref part="IC1" gate="A" pin="D2"/>
<wire x1="114.3" y1="43.18" x2="139.7" y2="43.18" width="0.1524" layer="91"/>
<wire x1="139.7" y1="43.18" x2="142.24" y2="40.64" width="0.1524" layer="91"/>
<label x="116.84" y="43.18" size="1.778" layer="95"/>
</segment>
</net>
<net name="DATA_BUS3" class="0">
<segment>
<pinref part="ARDUINO_NANO1" gate="G$1" pin="D8"/>
<wire x1="-5.08" y1="88.9" x2="-22.86" y2="88.9" width="0.1524" layer="91"/>
<wire x1="-22.86" y1="88.9" x2="-25.4" y2="86.36" width="0.1524" layer="91"/>
<label x="-20.32" y="88.9" size="1.778" layer="95"/>
</segment>
<segment>
<pinref part="IC1" gate="A" pin="D3"/>
<wire x1="114.3" y1="40.64" x2="139.7" y2="40.64" width="0.1524" layer="91"/>
<wire x1="139.7" y1="40.64" x2="142.24" y2="38.1" width="0.1524" layer="91"/>
<label x="116.84" y="40.64" size="1.778" layer="95"/>
</segment>
</net>
<net name="DATA_BUS4" class="0">
<segment>
<pinref part="ARDUINO_NANO1" gate="G$1" pin="D9"/>
<wire x1="-5.08" y1="86.36" x2="-22.86" y2="86.36" width="0.1524" layer="91"/>
<wire x1="-22.86" y1="86.36" x2="-25.4" y2="83.82" width="0.1524" layer="91"/>
<label x="-20.32" y="86.36" size="1.778" layer="95"/>
</segment>
<segment>
<pinref part="IC1" gate="A" pin="D4"/>
<wire x1="114.3" y1="38.1" x2="139.7" y2="38.1" width="0.1524" layer="91"/>
<wire x1="139.7" y1="38.1" x2="142.24" y2="35.56" width="0.1524" layer="91"/>
<label x="116.84" y="38.1" size="1.778" layer="95"/>
</segment>
</net>
<net name="DATA_BUS5" class="0">
<segment>
<pinref part="ARDUINO_NANO1" gate="G$1" pin="D10"/>
<wire x1="-5.08" y1="83.82" x2="-22.86" y2="83.82" width="0.1524" layer="91"/>
<wire x1="-22.86" y1="83.82" x2="-25.4" y2="81.28" width="0.1524" layer="91"/>
<label x="-20.32" y="83.82" size="1.778" layer="95"/>
</segment>
<segment>
<pinref part="IC1" gate="A" pin="D5"/>
<wire x1="114.3" y1="35.56" x2="139.7" y2="35.56" width="0.1524" layer="91"/>
<wire x1="139.7" y1="35.56" x2="142.24" y2="33.02" width="0.1524" layer="91"/>
<label x="116.84" y="35.56" size="1.778" layer="95"/>
</segment>
</net>
<net name="DATA_BUS6" class="0">
<segment>
<pinref part="ARDUINO_NANO1" gate="G$1" pin="D11"/>
<wire x1="-5.08" y1="81.28" x2="-22.86" y2="81.28" width="0.1524" layer="91"/>
<wire x1="-22.86" y1="81.28" x2="-25.4" y2="78.74" width="0.1524" layer="91"/>
<label x="-20.32" y="81.28" size="1.778" layer="95"/>
</segment>
<segment>
<pinref part="IC1" gate="A" pin="D6"/>
<wire x1="114.3" y1="33.02" x2="139.7" y2="33.02" width="0.1524" layer="91"/>
<wire x1="139.7" y1="33.02" x2="142.24" y2="30.48" width="0.1524" layer="91"/>
<label x="116.84" y="33.02" size="1.778" layer="95"/>
</segment>
</net>
<net name="DATA_BUS7" class="0">
<segment>
<pinref part="ARDUINO_NANO1" gate="G$1" pin="D12"/>
<wire x1="-5.08" y1="78.74" x2="-22.86" y2="78.74" width="0.1524" layer="91"/>
<wire x1="-22.86" y1="78.74" x2="-25.4" y2="76.2" width="0.1524" layer="91"/>
<label x="-20.32" y="78.74" size="1.778" layer="95"/>
</segment>
<segment>
<pinref part="IC1" gate="A" pin="D7"/>
<wire x1="114.3" y1="30.48" x2="139.7" y2="30.48" width="0.1524" layer="91"/>
<wire x1="139.7" y1="30.48" x2="142.24" y2="27.94" width="0.1524" layer="91"/>
<label x="116.84" y="30.48" size="1.778" layer="95"/>
</segment>
</net>
<net name="WR_EN" class="0">
<segment>
<pinref part="ARDUINO_NANO1" gate="G$1" pin="D13"/>
<wire x1="35.56" y1="78.74" x2="50.8" y2="78.74" width="0.1524" layer="91"/>
<wire x1="50.8" y1="78.74" x2="53.34" y2="76.2" width="0.1524" layer="91"/>
<label x="38.1" y="78.74" size="1.778" layer="95"/>
</segment>
<segment>
<pinref part="IC1" gate="A" pin="!WE"/>
<wire x1="88.9" y1="12.7" x2="73.66" y2="12.7" width="0.1524" layer="91"/>
<wire x1="73.66" y1="12.7" x2="71.12" y2="10.16" width="0.1524" layer="91"/>
<label x="76.2" y="12.7" size="1.778" layer="95"/>
</segment>
</net>
<net name="VCC" class="0">
<segment>
<pinref part="ARDUINO_NANO1" gate="G$1" pin="5V"/>
<wire x1="35.56" y1="106.68" x2="58.42" y2="106.68" width="0.1524" layer="91"/>
<pinref part="SUPPLY1" gate="G$1" pin="VCC"/>
<wire x1="58.42" y1="106.68" x2="58.42" y2="114.3" width="0.1524" layer="91"/>
</segment>
</net>
</nets>
</sheet>
</sheets>
</schematic>
</drawing>
<compatibility>
<note version="6.3" minversion="6.2.2" severity="warning">
Since Version 6.2.2 text objects can contain more than one line,
which will not be processed correctly with this version.
</note>
<note version="8.2" severity="warning">
Since Version 8.2, EAGLE supports online libraries. The ids
of those online libraries will not be understood (or retained)
with this version.
</note>
<note version="8.3" severity="warning">
Since Version 8.3, EAGLE supports URNs for individual library
assets (packages, symbols, and devices). The URNs of those assets
will not be understood (or retained) with this version.
</note>
<note version="8.3" severity="warning">
Since Version 8.3, EAGLE supports the association of 3D packages
with devices in libraries, schematics, and board files. Those 3D
packages will not be understood (or retained) with this version.
</note>
</compatibility>
</eagle>
